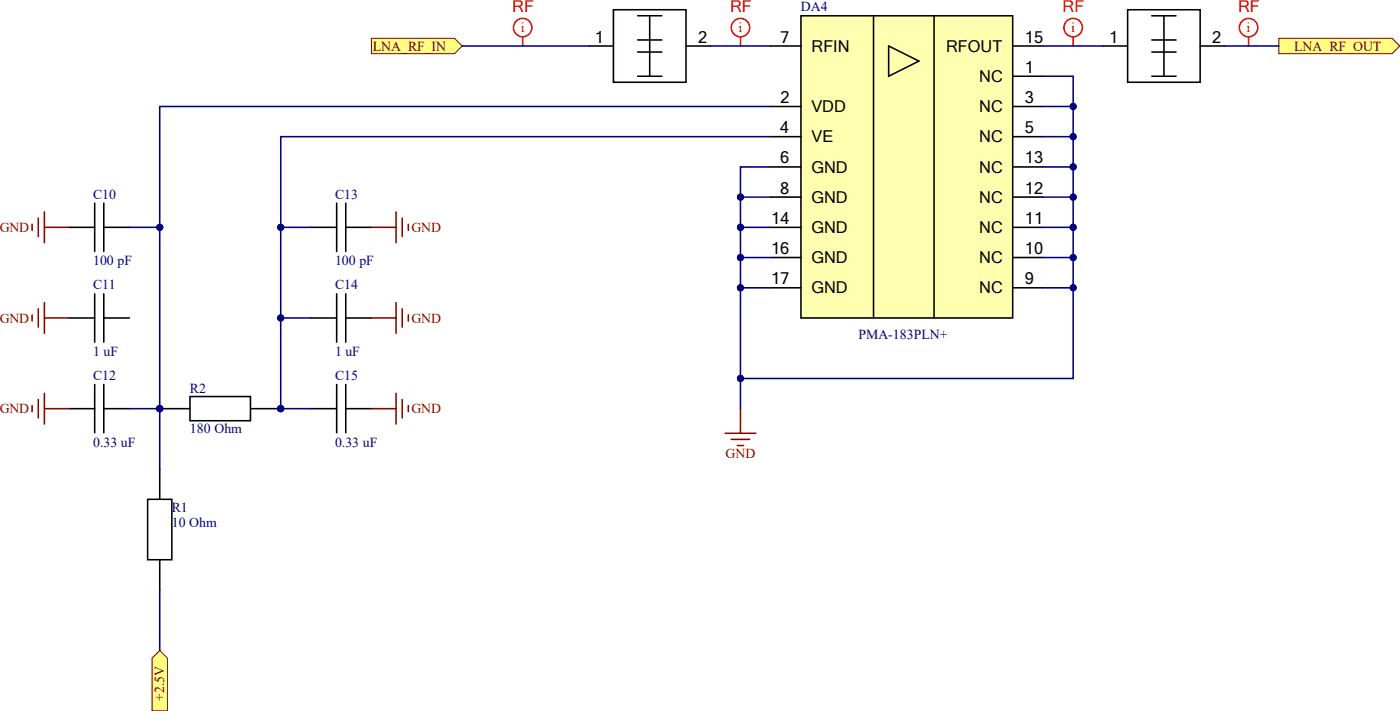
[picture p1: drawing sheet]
<svg xmlns="http://www.w3.org/2000/svg" width="228mm" height="116mm" viewBox="0 0 228 116" stroke-linecap="round" stroke-linejoin="round" font-family="sans-serif">
<g fill="none" stroke="#000" stroke-width=".25">
<path d="M95.9 7.5h3.9M99.8 1.6h11.8v11.8h-11.8zM103.8 2.6h3.9M103.8 6.5h3.9M103.8 8.5h3.9M103.8 12.4h3.9M105.7 2.6v9.8M111.6 7.5h4M179.6 7.5h3.9M183.5 1.6h11.8v11.8h-11.8zM187.4 2.6h4M187.4 6.5h4"/>
<path d="M187.4 8.5h4M187.4 12.4h4M189.4 2.6v9.8M195.3 7.5h3.9"/>
</g>
<g fill="none" stroke="#f00" stroke-width=".25">
<path d="M174.6 6v1.5"/>
<circle cx="174.6" cy="4.5" r="1.5"/>
</g>
<path d="M130.3 2.6h34.5v49.1h-34.5z" fill-rule="evenodd" fill="#ffffb0"/>
<g fill="none" stroke="#000" stroke-width=".25">
<path d="M125.4 7.5h4.9M125.4 17.3h4.9M130.3 2.6h34.5v49.1h-34.5zM142.1 2.6v49.1M144.6 7.5l4.9 2.4-4.9 2.5zM152 2.6v49.1M164.8 12.4h4.9M164.8 7.5h4.9M164.8 17.3h4.9M11.2 37h4.2M15.4 33v7.9M16.9 37h4.2"/>
<path d="M16.9 33v7.9M50.6 37h4.2M54.8 33v7.9M56.3 37h4.1M56.3 33v7.9M125.4 32.1h4.9M125.4 22.2h4.9M125.4 37h4.9M125.4 27.1h4.9M164.8 32.1h4.9M164.8 22.2h4.9M164.8 37h4.9"/>
<path d="M164.8 27.1h4.9M11.2 51.7h4.2M15.4 47.8v7.8M16.9 47.8v7.8M16.9 51.7h4.2M50.6 51.7h4.2M54.8 47.8v7.8M56.3 47.8v7.8M56.3 51.7h4.1M125.4 41.9h4.9M125.4 46.8h4.9M164.8 41.9h4.9"/>
<path d="M164.8 46.8h4.9M11.2 66.5h4.2M15.4 62.5v7.9M16.9 66.5h4.2M16.9 62.5v7.9M26 76.3v4.9M26 66.5h4.9M30.9 64.5h9.9v3.9h-9.9zM40.8 66.5h4.9M50.6 66.5h4.2M54.8 62.5v7.9M56.3 66.5h4.1"/>
<path d="M56.3 62.5v7.9M24 81.2h4v9.8h-4zM26 91v5"/>
</g>
<g fill="none" stroke="#f00" stroke-width=".25">
<path d="M120.5 6v1.5"/>
<circle cx="120.5" cy="4.5" r="1.5"/>
</g>
<g fill="none" stroke="#800000" stroke-width=".25">
<path d="M5.2 36.5v1M6.2 35.5v3M7.2 34.5v5M7.2 37h4M60.4 37h4M64.4 34.5v5M65.4 35.5v3M66.4 36.5v1M5.2 51.2v1M6.2 50.2v3M7.2 49.2v5M7.2 51.7h4"/>
<path d="M60.4 51.7h4M64.4 49.2v5M65.4 50.2v3M66.4 51.2v1M5.2 66v1M6.2 65v3M7.2 64v5M7.2 66.5h4M60.4 66.5h4M64.4 64v5M65.4 65v3M66.4 66v1"/>
<path d="M118 70.5h5M119 71.5h3M120 72.5h1M120.5 66.5v4"/>
</g>
<g fill="#000080" stroke="#000080" stroke-width=".16">
<circle cx="26" cy="66.5" r=".5"/>
<circle cx="45.7" cy="66.5" r=".5"/>
</g>
<g fill="#ffff80" stroke="#800000" stroke-width=".16">
<path d="M24.7 107l1.3-1.2 1.2 1.2v8.6h-2.5z" fill-rule="evenodd"/>
<path d="M60.4 6.2h13.6l1.2 1.3-1.2 1.2h-13.6z" fill-rule="evenodd"/>
</g>
<g fill="none" stroke="#f00" stroke-width=".25">
<path d="M85.1 6v1.5"/>
<circle cx="85.1" cy="4.5" r="1.5"/>
</g>
<path d="M208.1 6.2h18.4l1.3 1.3-1.3 1.2h-18.4z" fill-rule="evenodd" fill="#ffff80" stroke="#800000" stroke-width=".16"/>
<g fill="none" stroke="#f00" stroke-width=".25">
<path d="M203.2 6v1.5"/>
<circle cx="203.2" cy="4.5" r="1.5"/>
</g>
<g fill="none" stroke="#000080" stroke-width=".25">
<path d="M75.2 7.5h20.7M115.6 7.5h9.8M125.4 17.3h-99.4v19.7M169.7 12.4h4.9v49.2h-54.1M169.7 7.5h9.9M169.7 17.3h4.9M199.2 7.5h8.9M21.1 37h4.9v29.5M50.6 37h-4.9v29.5h4.9M120.5 32.1h4.9M120.5 37h4.9M125.4 22.2h-79.7v14.8"/>
<path d="M125.4 27.1h-4.9v39.4M169.7 22.2h4.9M169.7 27.1h4.9M169.7 32.1h4.9M169.7 37h4.9M45.7 51.7h4.9M120.5 41.9h4.9M120.5 46.8h4.9M169.7 41.9h4.9M169.7 46.8h4.9M21.1 66.5h4.9v9.8M26 96v9.8"/>
</g>
<g fill="#000080" stroke="#000080" stroke-width=".16">
<circle cx="174.6" cy="17.3" r=".5"/>
<circle cx="174.6" cy="22.2" r=".5"/>
<circle cx="174.6" cy="27.1" r=".5"/>
<circle cx="174.6" cy="32.1" r=".5"/>
<circle cx="174.6" cy="37" r=".5"/>
<circle cx="174.6" cy="41.9" r=".5"/>
<circle cx="174.6" cy="46.8" r=".5"/>
<circle cx="120.5" cy="32.1" r=".5"/>
<circle cx="120.5" cy="37" r=".5"/>
<circle cx="120.5" cy="41.9" r=".5"/>
<circle cx="120.5" cy="46.8" r=".5"/>
<circle cx="26" cy="66.5" r=".5"/>
<circle cx="45.7" cy="37" r=".5"/>
<circle cx="45.7" cy="51.7" r=".5"/>
<circle cx="45.7" cy="66.5" r=".5"/>
<circle cx="26" cy="37" r=".5"/>
<circle cx="120.5" cy="61.6" r=".5"/>
</g>
<g font-size="2.7" fill="#f00">
<text x="83.4" y="1.9">RF</text>
<text x="118.8" y="1.9">RF</text>
<text x="172.9" y="1.9">RF</text>
<text x="201.5" y="1.9">RF</text>
</g>
<g font-size="2.7">
<text x="96.8" y="6.9">1</text>
<text x="113.6" y="6.9">2</text>
<text x="126.9" y="6.9">7</text>
<text x="132.1" y="8.4">RFIN</text>
<text x="154" y="8.4">RFOUT</text>
<text x="166.8" y="11.8">1</text>
<text x="166.8" y="6.9">15</text>
<text x="180.5" y="6.9">1</text>
<text x="197.3" y="6.9">2</text>
<text x="127" y="16.8">2</text>
<text x="159.3" y="13.3">NC</text>
<text x="166.8" y="16.8">3</text>
<text x="126.9" y="21.7">4</text>
<text x="132.1" y="23.1">VE</text>
<text x="132.1" y="18.2">VDD</text>
<text x="159.3" y="18.2">NC</text>
<text x="159.3" y="23.1">NC</text>
<text x="166.8" y="21.7">5</text>
<text x="126.9" y="26.6">6</text>
<text x="132.1" y="28.1">GND</text>
<text x="159.3" y="28.1">NC</text>
<text x="166.8" y="26.6">13</text>
<text x="126.9" y="31.5">8</text>
<text x="132.1" y="33">GND</text>
<text x="159.3" y="33">NC</text>
<text x="166.8" y="31.5">12</text>
<text x="125.5" y="41.3">16</text>
<text x="125.5" y="36.4">14</text>
<text x="132.1" y="37.9">GND</text>
<text x="159.3" y="37.9">NC</text>
<text x="166.8" y="36.4">11</text>
<text x="166.8" y="41.3">10</text>
<text x="125.5" y="46.2">17</text>
<text x="132.1" y="42.8">GND</text>
<text x="132.1" y="47.7">GND</text>
<text x="159.3" y="42.8">NC</text>
<text x="159.3" y="47.7">NC</text>
<text x="166.8" y="46.2">9</text>
</g>
<g font-size="2.2" fill="#f00">
<text x="84.7" y="5.2">i</text>
<text x="120.2" y="5.2">i</text>
<text x="174.3" y="5.2">i</text>
<text x="202.8" y="5.2">i</text>
</g>
<g font-size="2.2" fill="#000080">
<text x="130.3" y="1.8">DA4</text>
<text x="15.1" y="32.3">C10</text>
<text x="54.5" y="32.3">C13</text>
<text x="15.1" y="47.1">C11</text>
<text x="15.1" y="43.2">100 pF</text>
<text x="54.5" y="47.1">C14</text>
<text x="54.5" y="43.2">100 pF</text>
<text x="15.1" y="57.9">1 uF</text>
<text x="54.5" y="57.9">1 uF</text>
<text x="139.7" y="55.2">PMA-183PLN+</text>
<text x="15.1" y="61.8">C12</text>
<text x="30.9" y="64">R2</text>
<text x="54.5" y="61.8">C15</text>
<text x="30.9" y="70.4">180 Ohm</text>
<text x="15.1" y="72.6">0.33 uF</text>
<text x="54.5" y="72.6">0.33 uF</text>
<text x="28" y="83.2">R1</text>
<text x="28" y="85.7">10 Ohm</text>
</g>
<g font-size="2.2" fill="#800000">
<text x="60.7" y="8.2">LNA_RF_IN</text>
<text x="210.6" y="8.2">LNA_RF_OUT</text>
<text x="-.1" y="37.7">GND</text>
<text x="66.9" y="37.7">GND</text>
<text x="-.1" y="52.5">GND</text>
<text x="66.9" y="52.5">GND</text>
<text x="-.1" y="67.2">GND</text>
<text x="66.9" y="67.2">GND</text>
<text x="118.1" y="74.5">GND</text>
<text x="26.7" y="114" transform="rotate(-90 26.7 114)">+2.5V</text>
</g>
</svg>
